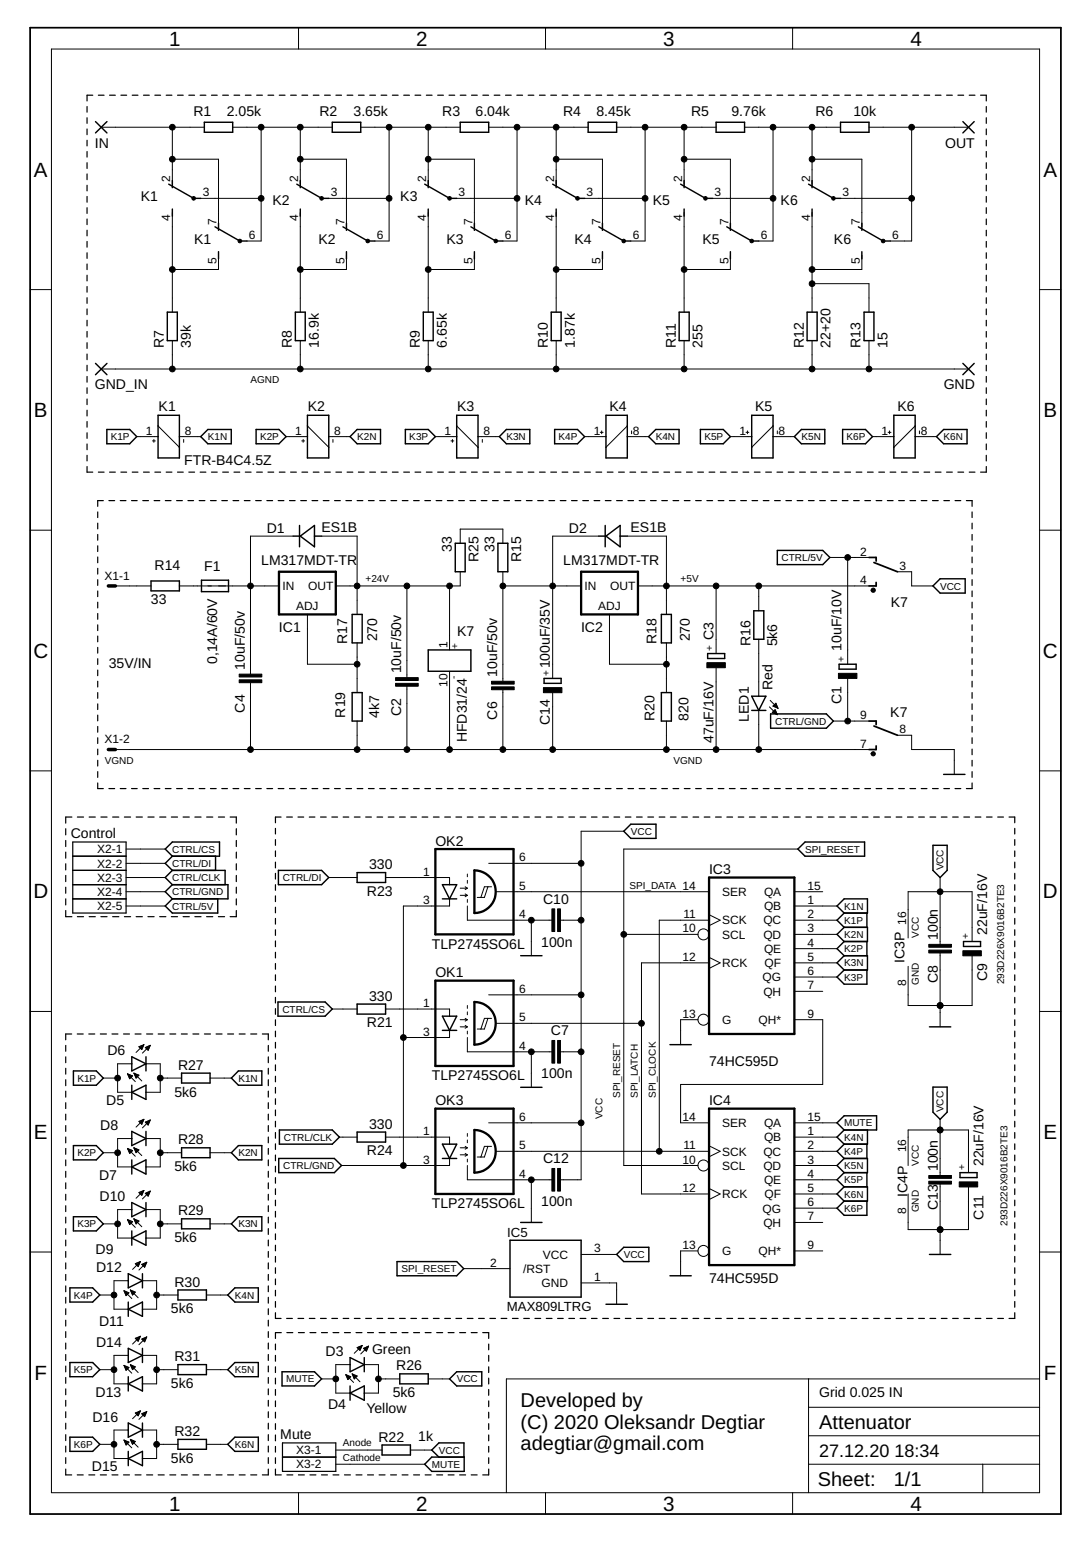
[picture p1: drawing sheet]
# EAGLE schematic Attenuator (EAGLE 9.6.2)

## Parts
C1  10uF/10V  CPOL-EUSMCA  [SMC_A]
C2  10uF/50v  C-EUC1206  [C1206]
C3  47uF/16V  CPOL-EUSMCC  [SMC_C]
C4  10uF/50v  C-EUC1206  [C1206]
C6  10uF/50v  C-EUC1206  [C1206]
C7  100n  C-EUC0603  [C0603]
C8  100n  C-EUC0603  [C0603]
C9  22uF/16V  CPOL-EUSMCB  [SMC_B]
C10  100n  C-EUC0603  [C0603]
C11  22uF/16V  CPOL-EUSMCB  [SMC_B]
C12  100n  C-EUC0603  [C0603]
C13  100n  C-EUC0603  [C0603]
C14  100uF/35V  CPOL-EUUD-6,3X8,8  [UD-6,3X5,8_NICHICON]
D1  ES1B  MBRA340T3  [SMA]
D2  ES1B  MBRA340T3  [SMA]
D3  Green  LEDCHIPLED_0805  [CHIPLED_0805]
D4  Yellow  LEDCHIPLED_0805  [CHIPLED_0805]
D5  LEDCHIPLED_0805  [CHIPLED_0805]
D6  LEDCHIPLED_0805  [CHIPLED_0805]
D7  LEDCHIPLED_0805  [CHIPLED_0805]
D8  LEDCHIPLED_0805  [CHIPLED_0805]
D9  LEDCHIPLED_0805  [CHIPLED_0805]
D10  LEDCHIPLED_0805  [CHIPLED_0805]
D11  LEDCHIPLED_0805  [CHIPLED_0805]
D12  LEDCHIPLED_0805  [CHIPLED_0805]
D13  LEDCHIPLED_0805  [CHIPLED_0805]
D14  LEDCHIPLED_0805  [CHIPLED_0805]
D15  LEDCHIPLED_0805  [CHIPLED_0805]
D16  LEDCHIPLED_0805  [CHIPLED_0805]
F1  0,14A/60V  MF-MSMF010-2  [MF-MSMF010-2]
GND  OUT_GND  2,54/1,1  [2,54/1,1]
GND_IN  IN_GND  2,54/1,1  [2,54/1,1]
IC1  LM317MDT-TR  LM317MBDTRK  [DPACK]
IC2  LM317MDT-TR  LM317MDT  [DPACK]
IC3  74HC595D  [SO16]
IC4  74HC595D  [SO16]
IC5  MAX809LTRG  MAX809JEUR  [SOT23]
IN  IN  2,54/1,1  [2,54/1,1]
K1  FTR-B4C4.5Z  FTR-B4C  [FTR-B4C]
K2  FTR-B4C4.5Z  FTR-B4C  [FTR-B4C]
K3  FTR-B4C4.5Z  FTR-B4C  [FTR-B4C]
K4  FTR-B4C4.5Z  FTR-B4C  [FTR-B4C]
K5  FTR-B4C4.5Z  FTR-B4C  [FTR-B4C]
K6  FTR-B4C4.5Z  FTR-B4C  [FTR-B4C]
K7  HFD31/24  HFD31  [HFD31]
LED1  Red  LEDCHIPLED_0805  [CHIPLED_0805]
OK1  TLP2745SO6L  [SO6L]
OK2  TLP2745SO6L  [SO6L]
OK3  TLP2745SO6L  [SO6L]
OUT  OUT  2,54/1,1  [2,54/1,1]
R1  2.05k  R-EU_R0805  [R0805]
R2  3.65k  R-EU_R0805  [R0805]
R3  6.04k  R-EU_R0805  [R0805]
R4  8.45k  R-EU_R0805  [R0805]
R5  9.76k  R-EU_R0805  [R0805]
R6  10k  R-EU_R0805  [R0805]
R7  39k  R-EU_R0805  [R0805]
R8  16.9k  R-EU_R0805  [R0805]
R9  6.65k  R-EU_R0805  [R0805]
R10  1.87k  R-EU_R0805  [R0805]
R11  255  R-EU_R0805  [R0805]
R12  22+20  R-EU_R0805  [R0805]
R13  15  R-EU_R0805  [R0805]
R14  33  R-EU_R1206  [R1206]
R15  33  R-EU_R1206  [R1206]
R16  5k6  R-EU_R0805  [R0805]
R17  270  R-EU_R0805  [R0805]
R18  270  R-EU_R0805  [R0805]
R19  4k7  R-EU_R0805  [R0805]
R20  820  R-EU_R0805  [R0805]
R21  330  R-EU_R0805  [R0805]
R22  1k  R-EU_R0805  [R0805]
R23  330  R-EU_R0805  [R0805]
R24  330  R-EU_R0805  [R0805]
R25  33  R-EU_R1206  [R1206]
R26  5k6  R-EU_R0805  [R0805]
R27  5k6  R-EU_R0805  [R0805]
R28  5k6  R-EU_R0805  [R0805]
R29  5k6  R-EU_R0805  [R0805]
R30  5k6  R-EU_R0805  [R0805]
R31  5k6  R-EU_R0805  [R0805]
R32  5k6  R-EU_R0805  [R0805]
X1  35V/IN  KK-156-2  [KK-156-2]
X2  Control  JST-XH-05-PIN-ROUND-PAD  [JST-XH-05-PACKAGE-ROUND-PAD]
X3  Mute  JST-XH-02-PIN-ROUND-PAD  [JST-XH-02-PACKAGE-ROUND-PAD]

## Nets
+5V: C3.+ D2.A IC2.4(OUT) K7.4(NO) R16.2 R18.1
+24V: C2.1 D1.A IC1.4(OUT) K7.1(K$1:+) R17.1 R25.2
+24V/IN: C6.1 C14.+ D2.C IC2.3(IN) R15.2
+35V/FUSE: F1.1 R14.2
+35V/IN: R14.1 X1.1
ADJ_VR1: IC1.1(ADJ) R17.2 R19.2
ADJ_VR2: IC2.1(ADJ) R18.2 R20.2
AGND: GND.1(P) GND_IN.1(P) R7.1 R8.1 R9.1 R10.1 R11.1 R12.1 R13.1
CTRL/5V: C1.+ K7.2(NC) X2.5
CTRL/CLK: R24.2 X2.3
CTRL/CS: R21.2 X2.1
CTRL/DI: R23.2 X2.2
CTRL/GND: C1.- K7.9(NC) OK1.3(C) OK2.3(C) OK3.3(C) X2.4
GND: C7.2 C8.2 C9.- C10.2 C11.- C12.2 C13.1 IC3.8(GND) IC3.13(G) IC4.8(GND) IC4.13(G) IC5.1(GND) K7.8(COM) OK1.4(GND) OK2.4(GND) OK3.4(GND)
K1N: IC3.1(QB) K1.8(K:-) R27.2
K1P: D5.C D6.A IC3.2(QC) K1.1(K:+)
K2N: IC3.3(QD) K2.8(K:-) R28.2
K2P: D7.C D8.A IC3.4(QE) K2.1(K:+)
K3N: IC3.5(QF) K3.8(K:-) R29.2
K3P: D9.C D10.A IC3.6(QG) K3.1(K:+)
K4N: IC4.1(QB) K4.8(K:-) R30.2
K4P: D11.C D12.A IC4.2(QC) K4.1(K:+)
K5N: IC4.3(QD) K5.8(K:-) R31.2
K5P: D13.C D14.A IC4.4(QE) K5.1(K:+)
K6N: IC4.5(QF) K6.8(K:-) R32.2
K6P: D15.C D16.A IC4.6(QG) K6.1(K:+)
LED_PWR_ON: LED1.A R16.1
MUTE: D3.A D4.C IC4.15(QA) X3.2
N$1: K5.4(-1:S) K5.5(-2:S) R11.2
N$2: K3.4(-1:S) K3.5(-2:S) R9.2
N$3: K2.4(-1:S) K2.5(-2:S) R8.2
N$4: K1.4(-1:S) K1.5(-2:S) R7.2
N$5: D5.A D6.C R27.1
N$6: K4.4(-1:S) K4.5(-2:S) R10.2
N$7: K4.3(-1:P) K4.6(-2:P) K5.2(-1:O) K5.7(-2:O) R4.1 R5.2
N$8: K1.3(-1:P) K1.6(-2:P) K2.2(-1:O) K2.7(-2:O) R1.1 R2.1
N$9: IN.1(P) K1.2(-1:O) K1.7(-2:O) R1.2
N$10: K2.3(-1:P) K2.6(-2:P) K3.2(-1:O) K3.7(-2:O) R2.2 R3.2
N$11: K3.3(-1:P) K3.6(-2:P) K4.2(-1:O) K4.7(-2:O) R3.1 R4.2
N$12: K6.3(-1:P) K6.6(-2:P) OUT.1(P) R6.1
N$13: R15.1 R25.1
N$14: D3.C D4.A R26.1
N$15: D7.A D8.C R28.1
N$16: R22.1 X3.1
N$17: D9.A D10.C R29.1
N$18: C4.1 D1.C F1.2 IC1.3(IN)
N$19: K5.3(-1:P) K5.6(-2:P) K6.2(-1:O) K6.7(-2:O) R5.1 R6.2
N$20: D11.A D12.C R30.1
N$21: D13.A D14.C R31.1
N$22: D15.A D16.C R32.1
N$28: K6.4(-1:S) K6.5(-2:S) R12.2 R13.2
N$36: OK1.1(A) R21.1
N$37: OK2.1(A) R23.1
N$43: OK3.1(A) R24.1
RG_CHAIN: IC3.9(QH*) IC4.14(SER)
SPI_CLOCK: IC3.11(SCK) IC4.11(SCK) OK3.5(OUT)
SPI_DATA: IC3.14(SER) OK2.5(OUT)
SPI_LATCH: IC3.12(RCK) IC4.12(RCK) OK1.5(OUT)
SPI_RESET: IC3.10(SCL) IC4.10(SCL) IC5.2(/RST)
VCC: C7.1 C8.1 C9.+ C10.1 C11.+ C12.1 C13.2 IC3.16(VCC) IC4.16(VCC) IC5.3(VCC) K7.3(COM) OK1.6(VCC) OK2.6(VCC) OK3.6(VCC) R22.2 R26.2
VGND: C2.2 C3.- C4.2 C6.2 C14.- K7.7(NO) K7.10(K$1:-) LED1.C R19.1 R20.1 X1.2
Unconnected: IC3.7(QH) IC3.15(QA) IC4.7(QH) IC4.9(QH*)

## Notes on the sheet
- Grid 0.025 IN
- Anode
- Developed by
  (C) 2020 Oleksandr Degtiar
  adegtiar@gmail.com
- Cathode
